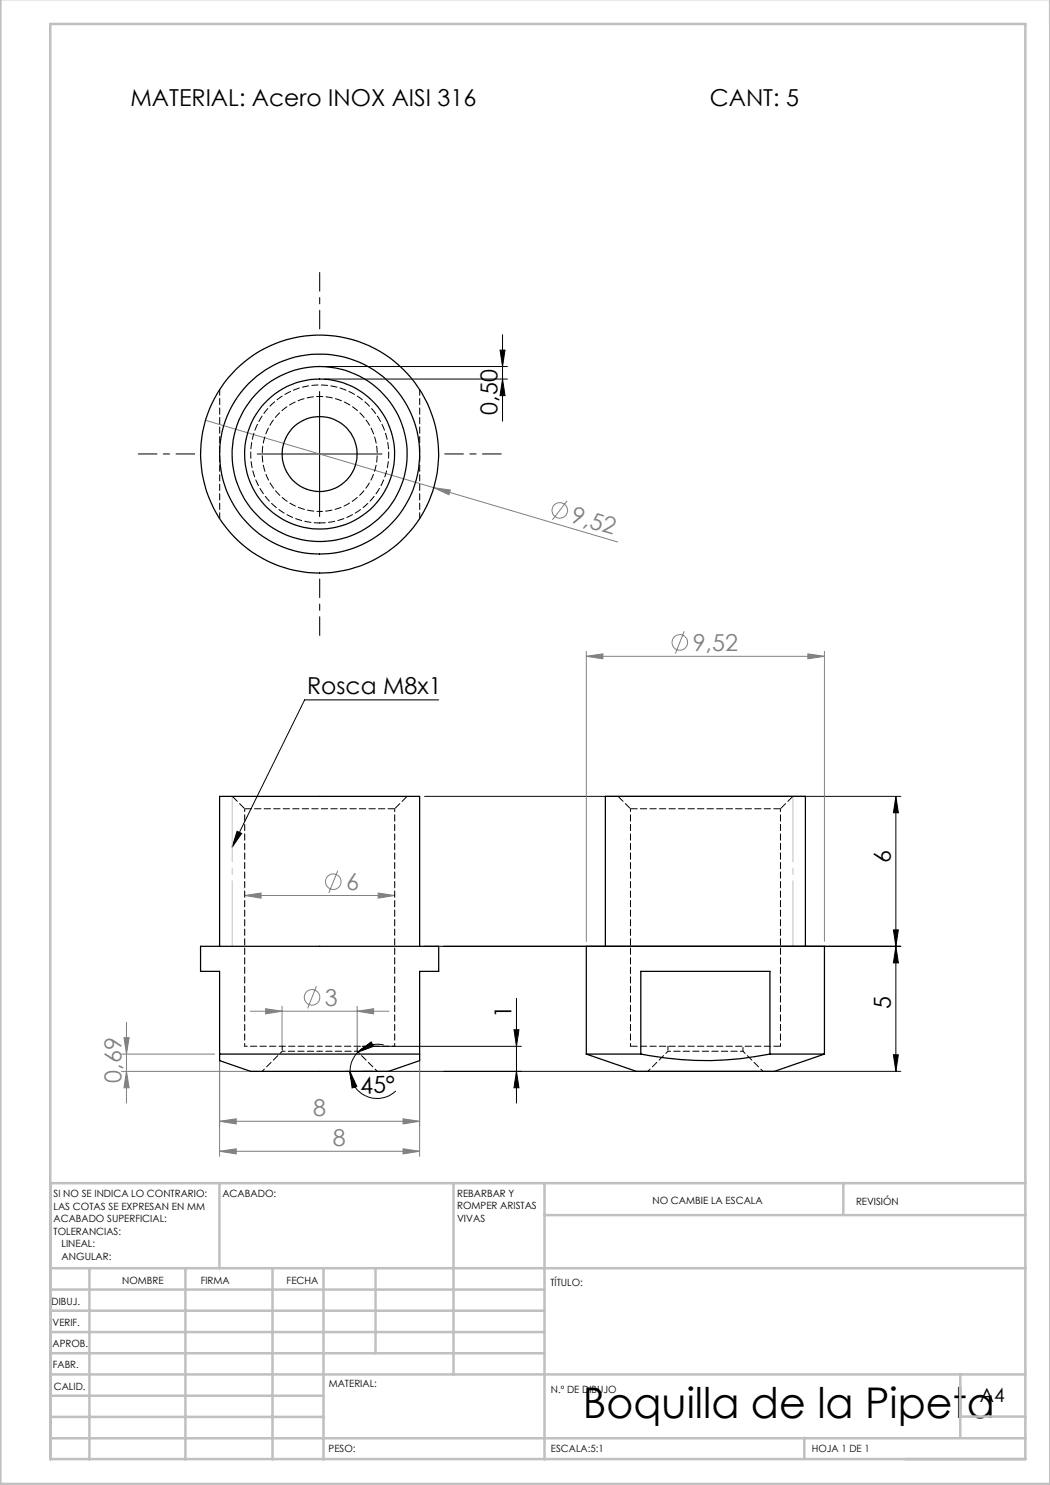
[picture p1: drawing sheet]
<svg xmlns="http://www.w3.org/2000/svg" width="210mm" height="297mm" viewBox="0 0 210 297" stroke-linecap="round" stroke-linejoin="round" font-family="sans-serif">
<g fill="none" stroke="#808080" stroke-width=".2">
<path d="M41.1 84.1l45.6 13.4M86.7 97.5l3.4 .5-.3 1zM86.7 97.5l36.8 10.9M113.4 100.2l-2.9 3.8M117.3 131.3l3.3-.5v1zM117.3 130.3v58M117.3 131.3h47.6M136.8 126.3l-1.7 4.4M161.6 130.8l3.3 .5-3.3 .5zM164.9 130.3v58M48.9 179.1l3.3-.5v1zM48.9 179.1h30"/>
<path d="M67.6 174.1l-1.8 4.5M75.6 178.6l3.3 .5-3.3 .5zM63.3 197.2l-1.8 4.5M24.3 210.8h18.6M24.3 214.3h27.1M24.8 207.5h1l-.5 3.3zM25.3 214.3l.5 3.3h-1zM25.3 204.5v16.1M43.9 211.8v19.5M50.1 202.2h27.7M53.1 201.8l3.3 .4-3.3 .6zM56.4 201.3v8"/>
<path d="M71.4 202.2l3.3-.4v1zM71.4 201.3v8M83.9 211.8v19.5M43.9 230.3l3.3-.5v1zM43.9 230.3h40M43.9 224.3l3.3-.5v1zM43.9 224.3h40M80.6 229.8l3.3 .5-3.3 .5zM80.6 223.8l3.3 .5-3.3 .5z"/>
<circle cx="111.9" cy="102.1" r="1.57"/>
<circle cx="135.9" cy="128.5" r="1.56"/>
<circle cx="66.7" cy="176.3" r="1.55"/>
<circle cx="62.4" cy="199.5" r="1.56"/>
</g>
<g fill="none" stroke="#000" stroke-width=".2">
<path d="M63.9 78.3v25M64.9 73.3h36.6M64.9 75.8h36.6M100 70h1l-.5 3.3zM100.5 75.8l.5 3.3h-1zM100.5 67v17.2M51.4 90.8h25M87.7 140h-26.8l-14.5 29.4M84.9 159.3h95.3M179.2 159.3l.5 3.3h-1zM179.2 159.3v55M47.4 166.3l.9 .4-1.9 2.7z"/>
<path d="M84.9 189.3h95.3M103.3 199.7v20.9M178.7 186h1l-.5 3.3zM179.2 189.3l.5 3.3h-1zM69 214.3h111.2M70 214.3l1.4 3-1 .3zM70 214.3a5.4 5.4 0 0 0 3.3 4.9 5.4 5.4 0 0 0 5.9-1M71.6 210.4l2.6-2 .5 .9zM71.6 210.4a5.6 5.6 0 0 0-1.6 3.9M72.4 209.3h31.9M76.7 209a5.6 5.6 0 0 0-5.1 1.4M102.8 205.9h1l-.5 3.4z"/>
<path d="M103.3 214.3l.5 3.3h-1zM178.7 211h1l-.5 3.3z"/>
</g>
<path d="M63.9 65.8v-11.3M38.9 90.8h-11.3M88.9 90.8h11.3M63.9 115.8v11.3" fill="none" stroke="#000" stroke-width=".2" stroke-dasharray="15.2 1.3 1.3 1.3" stroke-dashoffset="11.5"/>
<path d="M46.4 159.2v30M158.6 159.2v30" fill="none" stroke="#c0c0c0" stroke-width=".2" stroke-dasharray="15.2 1.3 1.3 1.3" stroke-dashoffset="2.1"/>
<g fill="none" stroke="#c0c0c0" stroke-width=".5">
<path d="M.1 -.1v296.9h209.9v-296.9M10.1 4.8h195v287h-195zM43.9 236.6v17M90.7 236.6v38.3M108.9 236.6v55.3M168.7 236.6v6.3M205.1 236.6h-195v55.3M10.1 253.6h195M10.1 257.9h98.8M17.9 253.6v38.3M37.1 253.6v38.3M54.5 253.6v38.3"/>
<path d="M64.7 253.6v38.3M75.1 253.6v17M108.9 243h96.2M10.1 270.6h98.8M10.1 266.4h98.8M10.1 262.1h98.8M10.1 279.1h54.6M10.1 274.9h195M192.1 274.8v12.7M10.1 287.7h195M10.1 283.4h54.6M160.9 287.5v4.3"/>
<path d="M192.1 283.3h13"/>
</g>
<g fill="#000">
<path d="M47.4 166.3l.9 .4-1.9 2.7z"/>
<path d="M71.6 210.4l2.6-2 .5 .9zM70 214.3l1.4 3-1 .3z"/>
<path d="M102.8 205.9h1l-.5 3.4zM103.3 214.3l.5 3.3h-1zM100 70h1l-.5 3.3zM100.5 75.8l.5 3.3h-1z"/>
<path d="M178.7 211h1l-.5 3.3zM179.2 189.3l.5 3.3h-1zM178.7 186h1l-.5 3.3zM179.2 159.3l.5 3.3h-1z"/>
</g>
<g fill="#808080">
<path d="M86.7 97.5l3.4 .5-.3 1z"/>
<path d="M48.9 179.1l3.3-.5v1zM75.6 178.6l3.3 .5-3.3 .5zM43.9 230.3l3.3-.5v1zM80.6 229.8l3.3 .5-3.3 .5zM53.1 201.8l3.3 .4-3.3 .6zM71.4 202.2l3.3-.4v1zM117.3 131.3l3.3-.5v1zM161.6 130.8l3.3 .5-3.3 .5z"/>
<path d="M43.9 224.3l3.3-.5v1zM80.6 223.8l3.3 .5-3.3 .5z"/>
<path d="M24.8 207.5h1l-.5 3.3zM25.3 214.3l.5 3.3h-1z"/>
</g>
<g fill="none" stroke="#000" stroke-width=".25">
<path d="M43.9 189.3v-30h40v30M121.1 189.3v-30h40v30M43.9 210.8v-16.5h-3.8v-5h47.6v5h-3.8v16.5M43.9 210.8h40M43.9 210.8v1.3l6.2 2.2h27.6l6.2-2.2v-1.3M117.3 210.8h10.9M117.3 210.8v-21.5h47.6v21.5M117.3 210.8l10 3.5h27.6l10-3.5M128.2 210.8v-16.5h25.8v16.5M128.2 210.8a64.8 64.8 0 0 0 25.8 0M154 210.8h10.9"/>
<circle cx="63.9" cy="90.8" r="17.5"/>
<circle cx="63.9" cy="90.8" r="7.5"/>
<circle cx="63.9" cy="90.8" r="23.8"/>
<circle cx="63.9" cy="90.8" r="15"/>
<circle cx="63.9" cy="90.8" r="20"/>
</g>
<path d="M48.9 161.7h30M126.1 161.7h30M126.1 209.2h30" fill="none" stroke="#000" stroke-width=".2" stroke-dasharray="1.3 .6" stroke-dashoffset="-.1"/>
<path d="M48.9 209.2h15M63.9 209.2h15M133.6 210.2h15" fill="none" stroke="#000" stroke-width=".2" stroke-dasharray="1.3 .6" stroke-dashoffset=".8"/>
<path d="M63.9 102.3a11.5 11.5 0 0 0 10.1-17 11.5 11.5 0 0 0-19.7-.7 11.5 11.5 0 0 0 8.8 17.7h.8M48.9 161.7v47.5M126.1 161.7v47.5M56.4 210.2h7.5M56.4 210.2l-4 4M63.9 210.2h7.5M75.4 214.2l-4-4M78.9 209.2v-47.5M133.6 210.2l-4 4M152.6 214.2l-4-4M156.1 209.2v-47.5" fill="none" stroke="#000" stroke-width=".2" stroke-dasharray="1.3 .6" stroke-dashoffset=".7"/>
<path d="M46.4 159.2l2.5 2.5M123.6 159.2l2.5 2.5M78.9 161.7l2.5-2.5M156.1 161.7l2.5-2.5" fill="none" stroke="#000" stroke-width=".2" stroke-dasharray="1.3 .6" stroke-dashoffset="-.2"/>
<path d="M56.4 209.2v1M71.4 210.2v-1M133.6 209.2v1M148.6 210.2v-1" fill="none" stroke="#000" stroke-width=".2" stroke-dasharray="1.3 .6" stroke-dashoffset=".5"/>
<path d="M83.9 77.9v25.8M43.9 103.7v-25.8" fill="none" stroke="#000" stroke-width=".2" stroke-dasharray="1.3 .6" stroke-dashoffset=".1"/>
<path d="M63.9 104.6a13.8 13.8 0 0 1-12.1-20.4 13.8 13.8 0 0 1 23.8-.8 13.8 13.8 0 0 1-10.7 21.2h-1" fill="none" stroke="#000" stroke-width=".2" stroke-dasharray="1.3 .6" stroke-dashoffset=".2"/>
<text font-size="8.5" x="116.6" y="283.5">Boquilla de la Pipeta</text>
<g font-size="4.7">
<text x="26.1" y="21.2">MATERIAL: Acero INOX AISI 316</text>
<text x="142" y="21.2">CANT: 5</text>
<text x="99.5" y="82.9" transform="rotate(-90 99.5 82.9)">0,50</text>
<text x="61.4" y="138.9">Rosca M8x1</text>
<text x="178.2" y="172.5" transform="rotate(-90 178.2 172.5)">6</text>
<text x="102.3" y="203.5" transform="rotate(-90 102.3 203.5)">1</text>
<text x="178.2" y="201.9" transform="rotate(-90 178.2 201.9)">5</text>
<text x="72.1" y="218.8" transform="rotate(-2 72.1 218.8)">45°</text>
</g>
<g font-size="4.7" fill="#808080">
<text x="114" y="104.4" transform="rotate(16 114 104.4)">9,52</text>
<text x="138.5" y="130.2">9,52</text>
<text x="69.2" y="178">6</text>
<text x="65" y="201.2">3</text>
<text x="24.3" y="216.5" transform="rotate(-90 24.3 216.5)">0,69</text>
<text x="62.7" y="223.2">8</text>
<text x="66.6" y="229.2">8</text>
</g>
<text font-size="3.9" x="196" y="280.4">A4</text>
<g font-size="2">
<text x="10.7" y="239.5">SI NO SE INDICA LO CONTRARIO:</text>
<text x="44.5" y="239.5">ACABADO:</text>
<text x="91.4" y="239.4">REBARBAR Y</text>
<text x="10.7" y="242">LAS COTAS SE EXPRESAN EN MM</text>
<text x="10.7" y="244.5">ACABADO SUPERFICIAL:</text>
<text x="91.4" y="241.9">ROMPER ARISTAS</text>
<text x="91.4" y="244.4">VIVAS</text>
<text x="130.5" y="240.8">NO CAMBIE LA ESCALA</text>
<text x="171.2" y="241">REVISIÓN</text>
<text x="10.7" y="247">TOLERANCIAS:</text>
<text x="12.3" y="249.5">LINEAL:</text>
<text x="12.3" y="252">ANGULAR:</text>
<text x="24.4" y="256.9">NOMBRE</text>
<text x="40.1" y="256.8">FIRMA</text>
<text x="57.3" y="256.8">FECHA</text>
<text x="110.1" y="257.1">TÍTULO:</text>
<text x="10.3" y="260.9">DIBUJ.</text>
<text x="10.5" y="269.3">APROB.</text>
<text x="10.5" y="265.2">VERIF.</text>
<text x="10.6" y="273.6">FABR.</text>
<text x="10.8" y="278">CALID.</text>
<text x="65.8" y="277.4">MATERIAL:</text>
<text x="110.2" y="278.5">N.º DE DIBUJO</text>
<text x="65.7" y="290.4">PESO:</text>
<text x="110.2" y="290.5">ESCALA:5:1</text>
<text x="162.4" y="290.4">HOJA 1 DE 1</text>
</g>
</svg>
